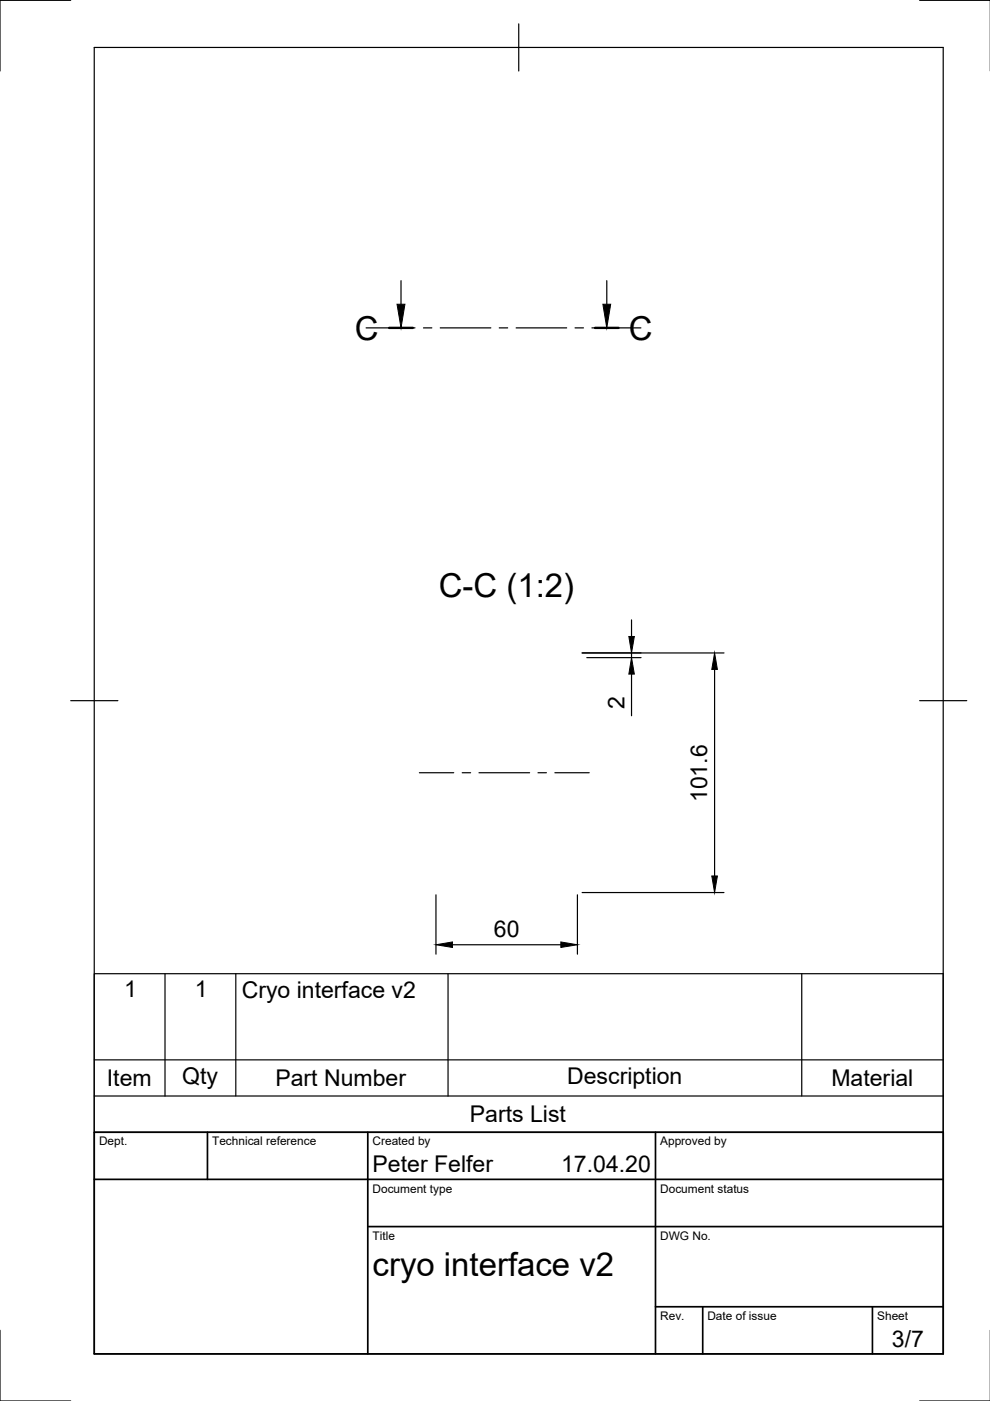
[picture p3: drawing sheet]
<svg xmlns="http://www.w3.org/2000/svg" width="210mm" height="297mm" viewBox="0 0 210 297" stroke-linecap="round" stroke-linejoin="round" font-family="sans-serif">
<!-- layer: TitleBlock -->
<path d="M20 240.1h180v46.9h-180zM20 250h180M44 240.1v9.9M78 240.1v46.9M139 240.1v46.9M78 260.1h122M139 277.1h61M149 277.1v9.9M185 277.1v9.9" fill="none" stroke="#000" stroke-width=".36"/>
<!-- layer: Border -->
<path d="M15 .1h-15v15M20 10.1h180v276.9h-180zM110 5.1v10M195 .1h15M15 148.6h10M195 148.6h10M0 282.1v14.9h15M195 297h15" fill="none" stroke="#000" stroke-width=".25"/>
<!-- layer: Smart Centers -->
<path d="M77.6 69.5h10.4M89.8 69.5h1.8M93.3 69.5h10.8M105.9 69.5h1.7M109.4 69.5h10.7M121.9 69.5h1.8M125.5 69.5h10.4M88.9 163.8h7.3M98 163.8h1.8M101.6 163.8h10.7M114.1 163.8h1.7M117.6 163.8h7.3" fill="none" stroke="#000" stroke-width=".25"/>
<!-- layer: Section Lines -->
<path d="M82.5 69.5h5M126.2 69.5h4.9" fill="none" stroke="#000" stroke-width=".51"/>
<path d="M85 59.5v5M128.7 59.5v5" fill="none" stroke="#000" stroke-width=".25"/>
<path d="M84.2 64.5h1.7l-.9 5zM127.8 64.5h1.7l-.8 5z" fill="#000" stroke="#000" stroke-width=".21"/>
<!-- layer: Parts Lists -->
<path d="M20 206.4h180v33.7h-180zM35 206.4v26M50 206.4v26M95 206.4v26M170 206.4v26M20 232.4h180M20 224.7h180" fill="none" stroke="#000" stroke-width=".25"/>
<!-- layer: FD_Dimensions -->
<path d="M123.4 138.4h30.1M124.4 139.4h11.5M133.9 131.4v3.5M133.9 138.4v1M133.9 142.9v8.9M151.5 141.9v43.8M92.4 189.7v12.6M122.4 189.7v12.6M123.4 189.2h30.1M95.9 200.3h23" fill="none" stroke="#000" stroke-width=".25"/>
<path d="M133.3 134.9h1.2l-.6 3.5zM133.9 139.4l.6 3.5h-1.2zM151.5 138.4l.6 3.5h-1.2zM92.4 200.3l3.5-.6v1.2zM118.9 199.7l3.5 .6-3.5 .6zM150.9 185.7h1.2l-.6 3.5z" fill="#000" stroke="#000" stroke-width=".21"/>
<g font-size="7">
<text x="75.2" y="72">C</text>
<text x="133.3" y="72">C</text>
<text x="93" y="126.6">C-C (1:2)</text>
<text x="79" y="270.6">cryo interface v2</text>
</g>
<g font-size="4.9">
<text x="132.4" y="150.4" transform="rotate(-90 132.4 150.4)">2</text>
<text x="149.9" y="170.1" transform="rotate(-90 149.9 170.1)">101.6</text>
<text x="104.7" y="198.7">60</text>
<text x="26.3" y="211.5">1</text>
<text x="41.3" y="211.5">1</text>
<text x="51.2" y="211.5">Cryo interface v2</text>
<text x="22.7" y="230.3">Item</text>
<text x="38.6" y="229.8">Qty</text>
<text x="58.4" y="230.3">Part Number</text>
<text x="120.2" y="229.8">Description</text>
<text x="176.3" y="230.3">Material</text>
<text x="99.6" y="237.9">Parts List</text>
<text x="79" y="248.5">Peter Felfer</text>
<text x="119" y="248.5">17.04.20</text>
<text x="189.1" y="285.7">3/7</text>
</g>
<g font-size="2.5">
<text x="21" y="242.9">Dept.</text>
<text x="45" y="242.9">Technical reference</text>
<text x="79" y="242.9">Created by</text>
<text x="140" y="242.9">Approved by</text>
<text x="79" y="252.8">Document type</text>
<text x="140" y="252.8">Document status</text>
<text x="79" y="262.9">Title</text>
<text x="140" y="262.9">DWG No.</text>
<text x="140" y="279.9">Rev.</text>
<text x="150" y="279.9">Date of issue</text>
<text x="186" y="279.9">Sheet</text>
</g>
</svg>
